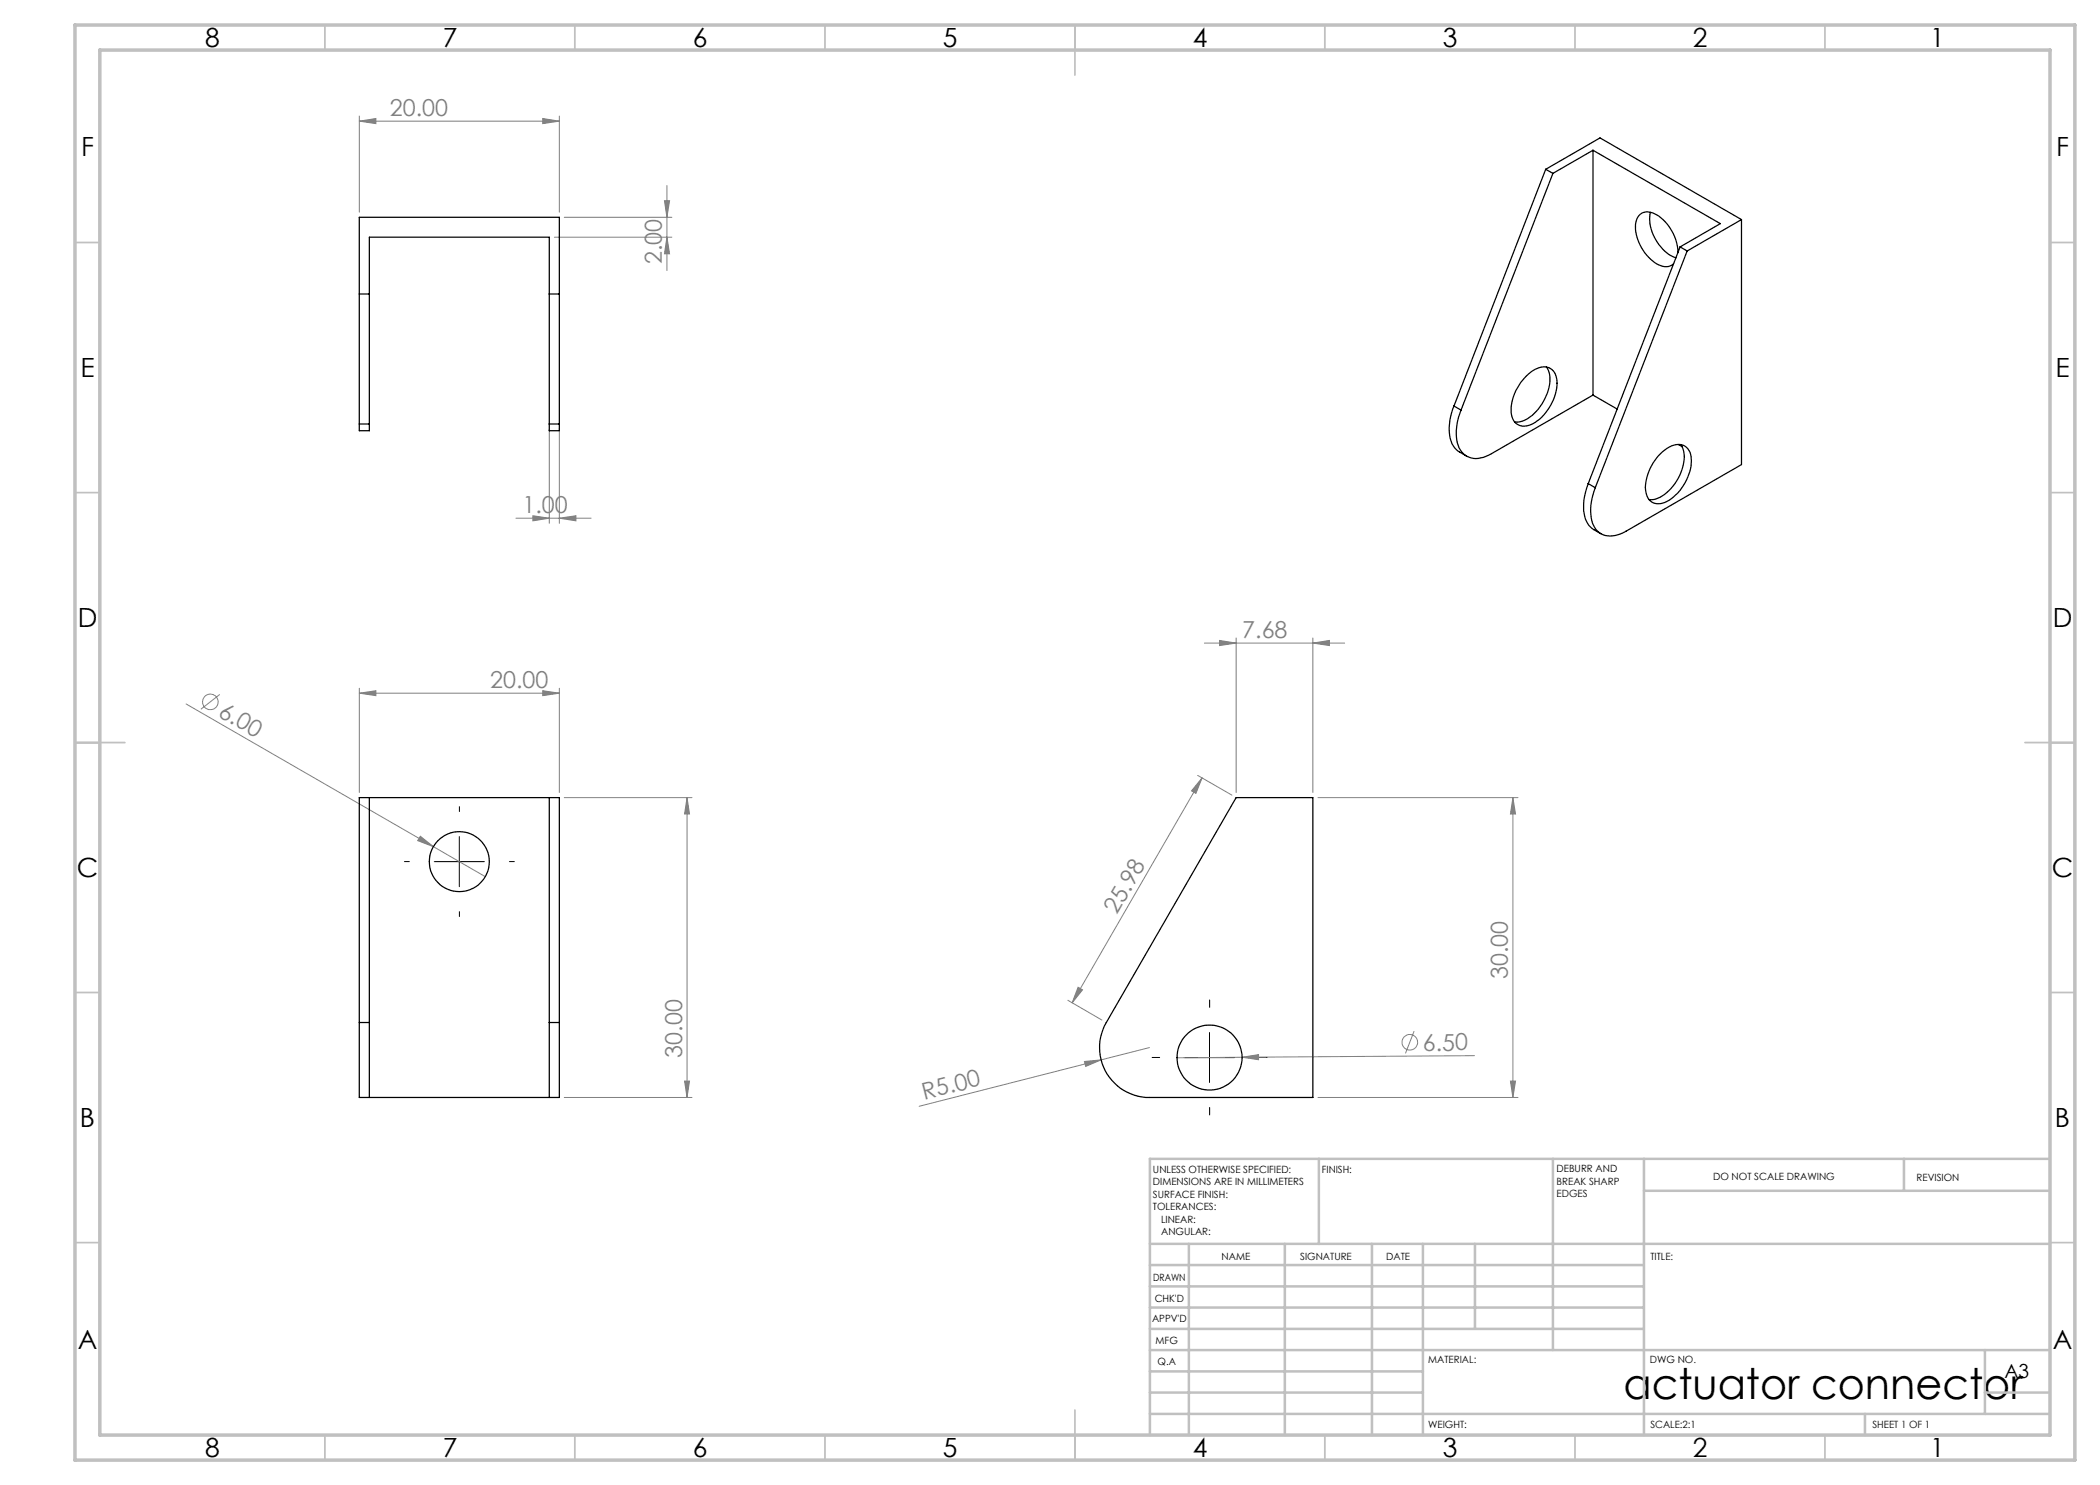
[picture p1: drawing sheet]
<svg xmlns="http://www.w3.org/2000/svg" width="420mm" height="297mm" viewBox="0 0 420 297" stroke-linecap="round" stroke-linejoin="round" font-family="sans-serif">
<g fill="none" stroke="#808080" stroke-width=".2">
<path d="M71.9 24.2l3.3-.5v1zM71.9 23.2v19.2M71.9 24.2h40M108.5 23.7l3.4 .5-3.4 .5zM111.9 23.2v19.2M133.4 37.1v17M110.9 47.4h23.5M112.9 43.5h21.5M132.9 40.1h1l-.5 3.4zM133.4 47.4l.5 3.4h-1zM109.9 85.8v18.9M111.9 85.8v18.9"/>
<path d="M103.2 103.6h15M106.6 103.1l3.3 .5-3.3 .6zM111.9 103.6l3.3-.5v1.1zM44 138.9l-3.8 2.9M71.9 138.6l3.3-.5v1zM71.9 137.7v20.8M71.9 138.6h40M108.5 138.1l3.4 .5-3.4 .5zM111.9 137.7v20.8M240.9 128.6h28M243.9 128.1l3.3 .5-3.3 .5zM247.2 127.6v30.9"/>
<path d="M262.6 128.6l3.3-.5v1zM262.6 127.6v30.9M37.2 140.8l59.8 34.5M112.9 159.5h25.5M137.4 159.5v60M137.4 159.5l.5 3.3h-1zM239.5 155.1l6.9 3.9M240.4 155.6l-1.2 3.1-.9-.5zM240.4 155.6l-26 45M263.6 159.5h40M302.6 159.5v60M302.6 159.5l.5 3.3h-1z"/>
<path d="M84.1 167.2l2.6 2.1-3.2-1.2zM215.6 197.4l.9 .6-2.1 2.6zM112.9 219.5h25.5M136.9 216.2h1l-.5 3.3zM213.6 200.1l6.8 3.9M216.9 212.3l3.3-.3-3.1 1.3zM229.9 209.5l-46.1 11.8M248.4 211.5l3.3-.6v1zM248.4 211.5l-13 .1M263.6 219.5h40M282.8 206.2l-1.7 4.5M294.9 211.1l-46.5 .4"/>
<path d="M302.1 216.2h1l-.5 3.3z"/>
<circle cx="42.1" cy="140.4" r="1.55"/>
<circle cx="282" cy="208.5" r="1.56"/>
</g>
<path d="M81.9 172.3h-1M91.9 162.3v-1M101.9 172.3h1M91.9 182.3v1M231.9 211.5h-1.5M241.9 201.5v-1.5M251.9 211.5h1.5M241.9 221.5v1.5" fill="none" stroke="#000" stroke-width=".2" stroke-dasharray="15.2 1.3 1.3 1.3"/>
<path d="M86.9 172.3h10M91.9 167.3v10M236.9 211.5h10M241.9 206.5v10" fill="none" stroke="#000" stroke-width=".2"/>
<g fill="none" stroke="#c0c0c0" stroke-width=".35">
<path d="M65 5v5M115 5v5M165 5v5M215 5v10M265 5v5M315 5v5M365 5v5M15 48.5h5M410 48.5h5M15 98.5h5M410 98.5h5M15 148.5h10"/>
<path d="M405 148.5h10M15 198.5h5M410 198.5h5M15 248.5h5M410 248.5h5M65 287v5M115 287v5M165 287v5M215 282v10M265 287v5M315 287v5M365 287v5"/>
</g>
<g fill="none" stroke="#c0c0c0" stroke-width=".5">
<path d="M263.8 231.8v17M310.6 231.8v38.2M328.8 231.8v55.2M328.8 238.2h81.2M380.8 231.8v6.4M410 231.8h-180v55.2M230 248.8h180M230 257.3h98.8M230 253h98.8M237.8 248.8v38.2M257 248.8v38.2M274.4 248.8v38.2"/>
<path d="M284.6 248.8v38.2M295 248.8v17M230 265.8h98.8M230 261.5h98.8M230 278.5h54.6M230 274.3h54.6M230 270h180M397 278.5h13M397 270v12.8M230 282.8h180M373 282.8v4.2"/>
</g>
<path d="M15 5h400v287h-400zM20 10h390v277h-390z" fill="none" stroke="#c0c0c0" stroke-width=".7"/>
<g fill="#808080">
<path d="M84.1 167.2l2.6 2.1-3.2-1.2z"/>
<path d="M248.4 211.5l3.3-.6v1z"/>
<path d="M216.9 212.3l3.3-.3-3.1 1.3z"/>
<path d="M108.5 138.1l3.4 .5-3.4 .5zM71.9 138.6l3.3-.5v1zM108.5 23.7l3.4 .5-3.4 .5zM71.9 24.2l3.3-.5v1zM111.9 103.6l3.3-.5v1.1zM106.6 103.1l3.3 .5-3.3 .6z"/>
<path d="M243.9 128.1l3.3 .5-3.3 .5zM262.6 128.6l3.3-.5v1z"/>
<path d="M240.4 155.6l-1.2 3.1-.9-.5zM215.6 197.4l.9 .6-2.1 2.6z"/>
<path d="M302.1 216.2h1l-.5 3.3zM302.6 159.5l.5 3.3h-1z"/>
<path d="M137.4 159.5l.5 3.3h-1zM136.9 216.2h1l-.5 3.3zM132.9 40.1h1l-.5 3.4zM133.4 47.4l.5 3.4h-1z"/>
</g>
<g fill="none" stroke="#000" stroke-width=".25">
<path d="M309.1 33.9l1.5 .8M309.1 33.9l10.9-6.3 28.3 16.3M309.1 33.9l-18.3 47.3M310.6 34.7l-18.4 47.3M318.6 30.1l25.5 14.6-8.1 4.7M318.6 30.1l-8 4.6M318.6 30.1v48.9M71.9 58.8h2M109.9 58.8h2M330.1 42.5a8.7 8.7 0 0 0 5.1 9.1M335.6 50.5a9.1 9.1 0 0 0-5.1-7.9 2.4 2.4 0 0 0-3.4 2.3 9 9 0 0 0 5 8.2 2.33 2.33 0 0 0 2.6-.3M336 49.4l1.4 .8"/>
<path d="M336 49.4l-18.4 47.3M337.4 50.2l-18.3 47.3M348.3 43.9v49l-23.1 13.4a4.6 4.6 0 0 1-5.7-.1 7.1 7.1 0 0 1-1.1-6.5l.7-2.2M348.3 43.9l-10.9 6.3M305.3 75.2a4.6 4.6 0 0 1 4.5-1.6 3.3 3.3 0 0 1 1.6 3.6 10.1 10.1 0 0 1-5.3 7.7 2.66 2.66 0 0 1-3.9-2.5 9.9 9.9 0 0 1 3.1-7.2zM309.3 73.4a6.2 6.2 0 0 1-.3 6.3 8.4 8.4 0 0 1-5.1 4.7h-1M318.6 79l-20.3 11.7a4.8 4.8 0 0 1-5.3 .3 5.8 5.8 0 0 1-1.7-5.5l.4-2.1 .5-1.4M318.6 79l4.8 2.8M71.9 84.8v1.3h2v-1.3M71.9 84.8v-41.3h40v41.3M71.9 84.8h2M73.9 84.8v-37.4h36v37.4"/>
<path d="M109.9 84.8v1.3h2v-1.3M109.9 84.8h2M290.8 81.2a9.5 9.5 0 0 0-.1 8l.2 .4a5.7 5.7 0 0 0 2.4 1.6M290.8 81.2l1.4 .8M317.6 96.7a10 10 0 0 0-.3 7.5l.5 .9a6.6 6.6 0 0 0 2.4 1.6M317.6 96.7l1.5 .8M331.8 91.1a5.3 5.3 0 0 1 4.5-2.1 2.96 2.96 0 0 1 2 3.2 10 10 0 0 1-5.3 8.3 2.64 2.64 0 0 1-3.9-2.5 10 10 0 0 1 2.7-6.9zM335.7 88.9l.7 .4M336.1 88.9a5.4 5.4 0 0 1 .2 5.2 8.9 8.9 0 0 1-5.5 5.8h-1M73.9 159.5v45M109.9 159.5v45M247.2 159.5h15.4v60h-32.7a10 10 0 0 1-8.6-15z"/>
<path d="M71.9 204.5v15h40v-15M71.9 204.5h2M71.9 204.5v-45h40v45M73.9 204.5v15M109.9 204.5v15M109.9 204.5h2"/>
<circle cx="91.9" cy="172.3" r="6"/>
<circle cx="241.9" cy="211.5" r="6.5"/>
</g>
<text font-size="8.5" x="324.7" y="279.7">actuator connector</text>
<g font-size="5.3">
<text x="41" y="9.5">8</text>
<text x="88.5" y="9.5">7</text>
<text x="138.5" y="9.5">6</text>
<text x="188.5" y="9.5">5</text>
<text x="238.5" y="9.5">4</text>
<text x="288.5" y="9.5">3</text>
<text x="338.5" y="9.5">2</text>
<text x="386" y="9.5">1</text>
<text x="16.2" y="31.3">F</text>
<text x="411.2" y="31.3">F</text>
<text x="16.1" y="75.5">E</text>
<text x="411.1" y="75.5">E</text>
<text x="15.5" y="125.5">D</text>
<text x="410.5" y="125.5">D</text>
<text x="15.4" y="175.5">C</text>
<text x="410.4" y="175.5">C</text>
<text x="16" y="225.5">B</text>
<text x="411" y="225.5">B</text>
<text x="15.5" y="269.8">A</text>
<text x="410.5" y="269.8">A</text>
<text x="41" y="291.5">8</text>
<text x="88.5" y="291.5">7</text>
<text x="138.5" y="291.5">6</text>
<text x="188.5" y="291.5">5</text>
<text x="238.5" y="291.5">4</text>
<text x="288.5" y="291.5">3</text>
<text x="338.5" y="291.5">2</text>
<text x="386" y="291.5">1</text>
</g>
<g font-size="4.7" fill="#808080">
<text x="78" y="23.2">20.00</text>
<text x="132.4" y="52.8" transform="rotate(-90 132.4 52.8)">2.00</text>
<text x="104.5" y="102.6">1.00</text>
<text x="248.5" y="127.6">7.68</text>
<text x="98.1" y="137.6">20.00</text>
<text x="43.5" y="143.1" transform="rotate(30 43.5 143.1)">6.00</text>
<text x="223.4" y="183" transform="rotate(-60 223.4 183)">25.98</text>
<text x="301.6" y="195.8" transform="rotate(-90 301.6 195.8)">30.00</text>
<text x="136.4" y="211.5" transform="rotate(-90 136.4 211.5)">30.00</text>
<text x="284.6" y="210.1">6.50</text>
<text x="184.8" y="220" transform="rotate(-14 184.8 220)">R5.00</text>
</g>
<text font-size="3.9" x="400.9" y="275.5">A3</text>
<g font-size="2">
<text x="230.6" y="234.6">UNLESS OTHERWISE SPECIFIED:</text>
<text x="230.6" y="237.1">DIMENSIONS ARE IN MILLIMETERS</text>
<text x="230.6" y="239.6">SURFACE FINISH:</text>
<text x="264.4" y="234.6">FINISH:</text>
<text x="311.3" y="234.5">DEBURR AND</text>
<text x="311.3" y="237">BREAK SHARP</text>
<text x="311.3" y="239.5">EDGES</text>
<text x="342.6" y="236">DO NOT SCALE DRAWING</text>
<text x="383.3" y="236.2">REVISION</text>
<text x="230.6" y="242.1">TOLERANCES:</text>
<text x="232.2" y="244.6">LINEAR:</text>
<text x="232.2" y="247.1">ANGULAR:</text>
<text x="244.3" y="252">NAME</text>
<text x="260" y="251.9">SIGNATURE</text>
<text x="277.2" y="251.9">DATE</text>
<text x="330.1" y="251.9">TITLE:</text>
<text x="230.6" y="256.1">DRAWN</text>
<text x="230.9" y="260.3">CHK'D</text>
<text x="230.4" y="264.4">APPV'D</text>
<text x="231.1" y="268.8">MFG</text>
<text x="231.5" y="273">Q.A</text>
<text x="285.6" y="272.5">MATERIAL:</text>
<text x="330" y="272.5">DWG NO.</text>
<text x="285.6" y="285.5">WEIGHT:</text>
<text x="330.1" y="285.6">SCALE:2:1</text>
<text x="374.5" y="285.6">SHEET 1 OF 1</text>
</g>
</svg>
